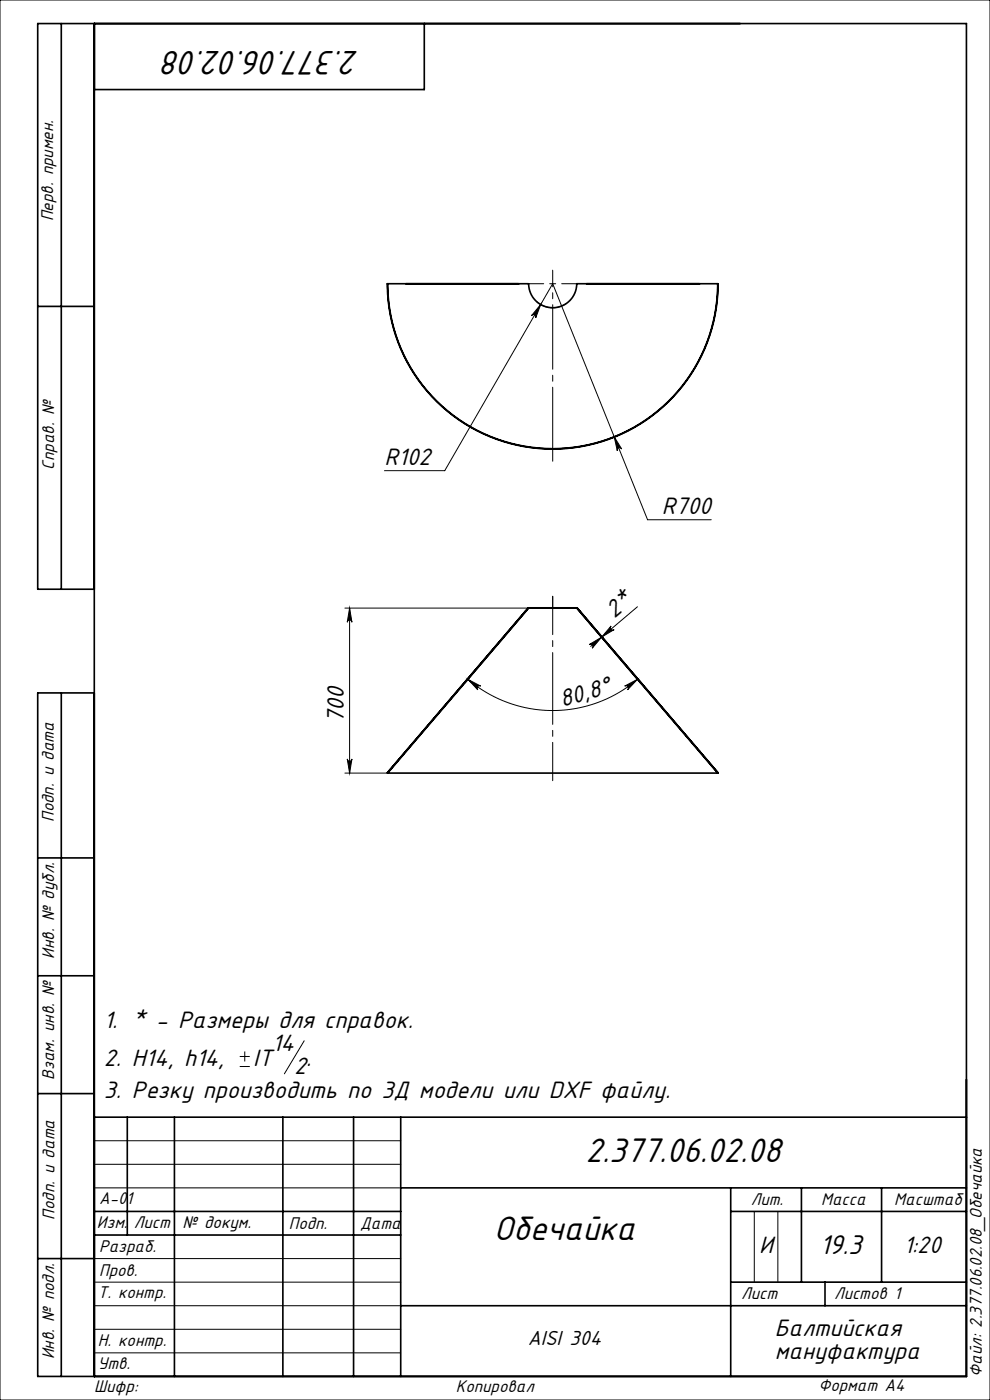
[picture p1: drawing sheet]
<svg xmlns="http://www.w3.org/2000/svg" width="210mm" height="297mm" viewBox="0 0 210 297" stroke-linecap="round" stroke-linejoin="round" font-family="sans-serif">
<g fill="none" stroke="#000" stroke-width=".21">
<path d="M0 0h210v297h-210zM113.9 64a5.1 5.1 0 0 0 6.3 .3M114.7 64.6l-1.1 2.9a.5 .5 0 0 0-.2-.7 .5 .5 0 0 0-.6 .2zM81.6 99.9h12.7l22.9-39.7 20.2 50.1h13.5M130.3 92.7l1.6 2.6a.5 .5 0 0 0-.7-.3 .5 .5 0 0 0-.3 .6zM131.2 92.3a35 35 0 0 1-14 2.9M73.2 129h38.9M74.2 129v35M74.2 129l.5 3a.5 .5 0 0 0-.5-.5 .5 .5 0 0 0-.5 .5zM111.6 129.6l-13 15.3M122.3 129l5.9 7M122.4 128.9l5.9 7"/>
<path d="M122.8 129.6l13 15.3M125 136.8l2.6-1.6-2 2.3a.5 .5 0 0 0 .1-.7 .5 .5 0 0 0-.7 0zM129.6 132.8a.5 .5 0 0 0 0 .7 .5 .5 0 0 0 .7 .1l-2.6 1.5zM135.2 128.7l-9.9 8.4M99.3 144.1l2.7 1.5a.5 .5 0 0 0-.7 .1 .5 .5 0 0 0 .1 .7zM132.5 145.5l2.7-1.4-2.1 2.2a.5 .5 0 0 0 .1-.6 .5 .5 0 0 0-.7-.2zM135.2 144.1a27.7 27.7 0 0 1-35.9 0M73.2 164h9M73.7 161a.5 .5 0 0 0 .5 .5 .5 .5 0 0 0 .5-.5l-.5 3zM50.9 226.3h2.1M50.9 224.1h2.1M51.9 223.1v2.1"/>
<path d="M64.5 220.8l-4.2 7M20 242h65M20 247h65M20 252h65M160 257v15M165 257v15M20 277h65M20 272h65M20 267h65M20 287h65M20 282h65"/>
</g>
<path d="M112.1 60.2h10.2" fill="none" stroke="#000" stroke-width=".21" stroke-dasharray="15.2 1.3 1.3 1.3" stroke-dashoffset="12"/>
<path d="M117.2 60.2v-2.9M117.2 95.2v2.7M117.2 129v-2.5" fill="none" stroke="#000" stroke-width=".21" stroke-dasharray="15.2 1.3 1.3 1.3"/>
<path d="M117.2 60.2v5.1" fill="none" stroke="#000" stroke-width=".21" stroke-dasharray="15.2 1.3 1.3 1.3" stroke-dashoffset="14.6"/>
<path d="M117.2 65.3v29.9" fill="none" stroke="#000" stroke-width=".21" stroke-dasharray="15.2 1.3 1.3 1.3" stroke-dashoffset="2.2"/>
<path d="M117.2 126.5v39.1" fill="none" stroke="#000" stroke-width=".21" stroke-dasharray="15.2 1.3 1.3 1.3" stroke-dashoffset="7.1"/>
<g fill="none" stroke="#000" stroke-width=".35">
<path d="M13 5v120M20 5v287M90 5v14h-70M8 65h12M82.2 60.2a35 35 0 0 0 35 35 35 35 0 0 0 35-35M82.2 60.2h29.9a5.1 5.1 0 0 0 5.1 5.1 5.1 5.1 0 0 0 5.1-5.1h29.9M82.2 60.2a35 35 0 0 0 35 35.1 35 35 0 0 0 35-35.1M86.1 60.2h24M124.4 60.2h24M20 125h-12v-120h197v287h-197v-145h12M112.1 128.9v.1M112.1 128.9h10.3"/>
<path d="M112.1 128.9l-29.9 35.1M112.1 128.9l-29.9 35M112.1 129h10.2M112.1 129l-29.9 35M122.3 129l30 34.9M122.4 128.9l29.9 35M122.4 128.9l-.1 .1M13 147v145M82.3 164h69.9M8 182h12M8 207h12M8 232h12"/>
<path d="M20 237h185M27 237v25M37 237v55M60 237v55M75 237v55M85 237v55M20 257h65M85 252h120M155 252v40M155 257h50M170 252v20M187 252v20"/>
<path d="M8 267h12M20 262h65M85 277h120M155 272h50M175 272v5"/>
</g>
<g fill="#000">
<path d="M130.3 92.7l.6 2.9a.5 .5 0 0 1 .3-.6 .5 .5 0 0 1 .7 .3zM114.7 64.6l-1.9 2.4a.5 .5 0 0 1 .6-.2 .5 .5 0 0 1 .2 .7z"/>
<path d="M74.2 129l.5 3a.5 .5 0 0 0-.5-.5 .5 .5 0 0 0-.5 .5zM73.7 161a.5 .5 0 0 0 .5 .5 .5 .5 0 0 0 .5-.5l-.5 3z"/>
<path d="M129.6 132.8a.5 .5 0 0 0 0 .7 .5 .5 0 0 0 .7 .1l-2.6 1.5zM125 136.8l2.6-1.6-2 2.3a.5 .5 0 0 0 .1-.7 .5 .5 0 0 0-.7 0z"/>
<path d="M99.3 144.1l2.7 1.5a.5 .5 0 0 0-.7 .1 .5 .5 0 0 0 .1 .7zM132.5 145.5l2.7-1.4-2.1 2.2a.5 .5 0 0 0 .1-.6 .5 .5 0 0 0-.7-.2z"/>
</g>
<g font-size="8">
<text x="76.2" y="10.7" transform="rotate(-180 76.2 10.7)">2.377.06.02.08</text>
<text x="124.2" y="246.6">2.377.06.02.08</text>
<text x="104.8" y="263.1">Обечайка</text>
</g>
<text font-size="6.4" x="173.9" y="266">19.3</text>
<g font-size="5.6">
<text x="81.6" y="98.6">R102</text>
<text x="140.4" y="109">R700</text>
<text x="130.3" y="131.3" transform="rotate(-40 130.3 131.3)">2*</text>
<text x="119.3" y="150" transform="rotate(-16 119.3 150)">80,8°</text>
<text x="72.9" y="153.5" transform="rotate(-90 72.9 153.5)">700</text>
<text x="22" y="218.1">1. * - Размеры для справок.</text>
<text x="22" y="226.2">2. Н14, h14,</text>
<text x="53.7" y="226.2">IT</text>
<text x="57.7" y="223">14</text>
<text x="62.4" y="227.9">2</text>
<text x="65" y="226.2">.</text>
<text x="22" y="232.8">3. Резку производить по 3Д модели или DXF файлу.</text>
<text x="161.1" y="265.7">И</text>
<text x="191.7" y="265.8">1:20</text>
<text x="164.3" y="283.4">Балтийская</text>
<text x="164.3" y="288.3">мануфактура</text>
</g>
<text font-size="4.8" x="111.9" y="285.4">AISI 304</text>
<g font-size="4">
<text x="11.3" y="46.9" transform="rotate(-90 11.3 46.9)">Перв. примен.</text>
<text x="11.5" y="99.6" transform="rotate(-90 11.5 99.6)">Справ. №</text>
<text x="11.4" y="174.4" transform="rotate(-90 11.4 174.4)">Подп. и дата</text>
<text x="11.5" y="203.4" transform="rotate(-90 11.5 203.4)">Инв. № дубл.</text>
<text x="11.5" y="229" transform="rotate(-90 11.5 229)">Взам. инв. №</text>
<text x="21" y="255.5">А-01</text>
<text x="159.2" y="255.6">Лит.</text>
<text x="174.2" y="255.6">Масса</text>
<text x="189.7" y="255.6">Масштаб</text>
<text x="11.5" y="258.8" transform="rotate(-90 11.5 258.8)">Подп. и дата</text>
<text x="20.6" y="260.5">Изм.</text>
<text x="28.4" y="260.5">Лист</text>
<text x="38.7" y="260.5">№ докум.</text>
<text x="61.3" y="260.6">Подп.</text>
<text x="76.4" y="260.6">Дата</text>
<text x="21" y="265.6">Разраб.</text>
<text x="20.7" y="275.4">Т. контр.</text>
<text x="21" y="270.8">Пров.</text>
<text x="157.2" y="275.6">Лист</text>
<text x="176.9" y="275.6">Листов 1</text>
<text x="20.7" y="285.6">Н. контр.</text>
<text x="11.5" y="288.4" transform="rotate(-90 11.5 288.4)">Инв. № подл.</text>
<text x="20.7" y="290.4">Утв.</text>
<text x="208.3" y="292.1" transform="rotate(-90 208.3 292.1)">Файл: 2.377.06.02.08_Обечайка</text>
<text x="20" y="295.3">Шифр:</text>
<text x="96.7" y="295.3">Копировал</text>
<text x="173.6" y="295.1">Формат A4</text>
</g>
</svg>
